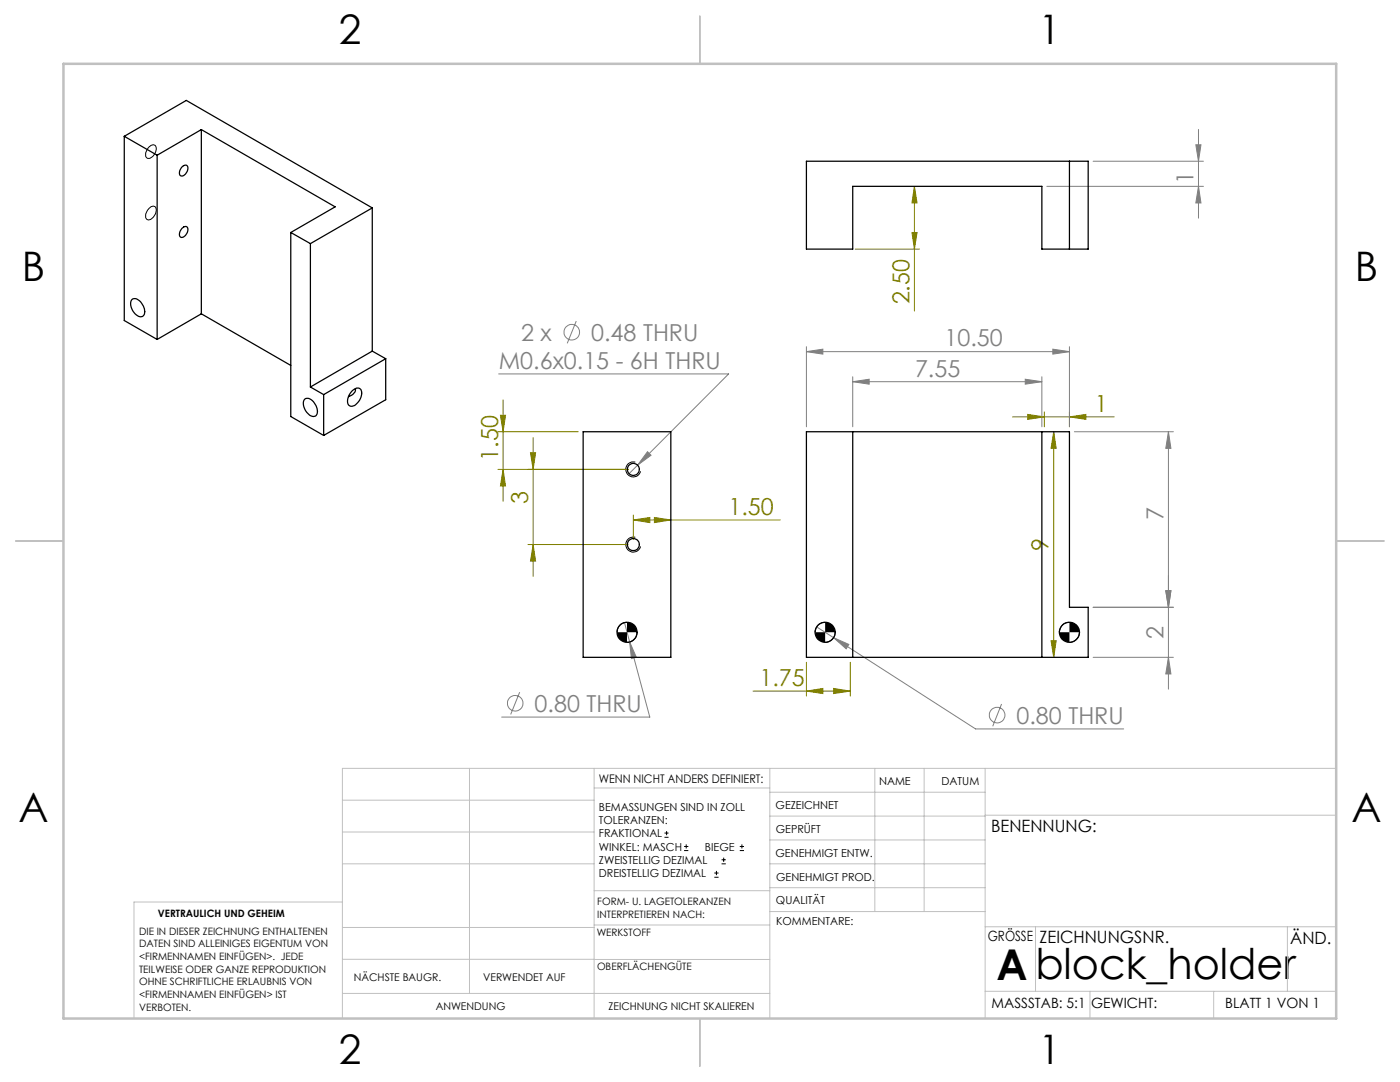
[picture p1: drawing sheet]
<svg xmlns="http://www.w3.org/2000/svg" width="279mm" height="216mm" viewBox="0 0 279 216" stroke-linecap="round" stroke-linejoin="round" font-family="sans-serif">
<g fill="none" stroke="#808080" stroke-width=".2">
<path d="M208.9 37.2h31.3M218.2 32.2h22M238.7 28.9h1l-.5 3.3zM239.2 37.2l.5 3.3h-1zM239.2 25.8v17.7M99.5 74.6h45.9l-19.8 19.9M115 64.1l-1.8 4.4M160.9 70.2l3.3-.5v1zM160.9 69.2v16M160.9 70.2h52.5M170.2 76.2l3.3-.5v1zM170.2 75.2v10"/>
<path d="M170.2 76.2h37.7M204.6 75.7l3.3 .5-3.3 .5zM207.9 75.2v10M210.1 69.7l3.3 .5-3.3 .5zM213.4 69.2v16M129.2 90.1l.7 .7-2.7 2zM214.4 86.1h19.8M233.2 86.1v51.4M233.2 86.1l.5 3.4h-1zM232.7 117.9h1l-.5 3.3zM103.7 138.1l-1.8 4.5M124.6 124.2l1.1 3.9"/>
<path d="M125.7 128.1l1.3 3.1-1 .2zM125.7 128.1l4 15h-29.6M163 125.1l3.4 2.1M166.4 127.2l3 1.4-.5 .9zM166.4 127.2l28.3 18.3h29.6M218.2 131.2h16M233.2 131.2l.5 3.3h-1zM234.2 121.2h-16M199.9 140.5l-1.8 4.4"/>
<circle cx="114.1" cy="66.3" r="1.56"/>
<circle cx="102.8" cy="140.3" r="1.55"/>
<circle cx="199" cy="142.7" r="1.55"/>
</g>
<g fill="none" stroke="#000" stroke-width=".2">
<path d="M29.8 29.2a.78 .78 0 0 1 1.1-.2 .78 .78 0 0 1 .2 1.1 1.51 1.51 0 0 1-1.8 1.4 1.66 1.66 0 0 1 .5-2.3zM29.8 41.5a.77 .77 0 0 1 1.1-.3 .77 .77 0 0 1 .2 1.1 1.57 1.57 0 0 1-1.8 1.5 1.66 1.66 0 0 1 .5-2.3zM126.8 92.2a1.5 1.5 0 0 0-1.8 1.1 1.5 1.5 0 0 0 1 1.8 1.5 1.5 0 0 0 1.8-1M126.8 107.2a1.51 1.51 0 0 0-1.9 1.1 1.51 1.51 0 0 0 1.1 1.8 1.51 1.51 0 0 0 1.8-1.1M125.1 124.2a1.92 1.92 0 0 0-1.9 2M127.1 126.2a2.04 2.04 0 0 1-2 2M164.7 124.2a1.98 1.98 0 0 0-2 2M166.7 126.2a2.04 2.04 0 0 1-2 2M213.4 124.2a1.98 1.98 0 0 0-2 2M215.4 126.2a2.04 2.04 0 0 1-2 2M132.6 167.1h.8M132.6 166.2h.8"/>
<path d="M133 165.8v.9M136.5 169.7h.9M136.5 168.9h.9M136.9 168.5v.8M142.6 175h.8M142.6 174.2h.8M143 173.8v.8M144 172.4h.9M144 171.6h.9M144.4 171.1v.9M147.6 169.7h.9M147.6 168.9h.9"/>
<path d="M148.1 168.5v.8"/>
</g>
<g fill="none" stroke="#808000" stroke-width=".2">
<path d="M182.5 37.2l.5 3.3h-1zM182.5 37.2v24.9M170.7 49.7h12.8M182 46.4h1l-.5 3.3zM100.4 79.8v20.2M99.4 93.7h26M99.4 86.1h16M99.9 82.9h1l-.5 3.2zM100.4 93.7l.5 3.3h-1zM105.9 90.3h1l-.5 3.4zM106.4 87.3v27.7M202.1 83.2h20.3"/>
<path d="M205.1 82.7l3.3 .5-3.3 .5zM208.4 82.2v3M210.3 86.1l.5 3.4h-1zM210.3 86.1v45.1M213.4 83.2l3.3-.5v1zM213.4 82.2v3M105.4 108.7h20M106.4 108.7l.5 3.3h-1zM126.4 103.8l3.3-.5v1zM126.4 102.8v4.9M126.4 103.8h29.3M130.6 103.3l3.3 .5-3.3 .5z"/>
<path d="M150.3 137.9h19.4M160.9 137.9l3.3-.5v1zM160.9 132.2v6.7M166.4 137.4l3.3 .5-3.3 .5zM169.7 132.2v6.7M209.8 127.8h1l-.5 3.4z"/>
</g>
<g fill="none" stroke="#c0c0c0" stroke-width=".2">
<path d="M68.3 159.7h50.3M93.7 153.3v44.9M118.6 153.3v49.9M118.6 157.2h35M153.6 153.3v49.9M153.6 158.1h43M174.6 153.3v28.6M184.4 153.3v28.6M196.6 153.3v49.9M266.7 153.3h-198.4v49.9M68.3 172.4h50.3M68.3 166h50.3"/>
<path d="M68.3 180h-41.6v23.2M118.6 177.7h35M153.6 167.6h43M153.6 162.8h43M153.6 172.4h43M153.6 177.1h43M196.6 162.7h70.1M68.3 198.2h85.3M68.3 191.4l85.3 .1M68.3 185.1h50.3M118.6 184.6h35M153.6 181.9h43"/>
<path d="M196.6 197.8h70.1M196.6 184.9h70.1M206.7 184.9v12.9M217.5 197.8v5.4M242.2 197.8v5.4M256.9 184.9v12.9"/>
</g>
<path d="M139.7 3.2v9.5M3.1 107.9h9.6M266.7 107.9h9.5M139.7 203.2v9.6" fill="none" stroke="#c0c0c0" stroke-width=".25"/>
<path d="M12.7 12.7h254v190.5h-254z" fill="none" stroke="#c0c0c0" stroke-width=".5"/>
<path d="M162.7 126.2a2.04 2.04 0 0 0 2 2v-2zM164.7 124.2v2h2a1.98 1.98 0 0 0-2-2zM211.4 126.2a2.04 2.04 0 0 0 2 2v-2zM213.4 124.2v2h2a1.98 1.98 0 0 0-2-2z" fill="#000"/>
<g fill="#808000">
<path d="M166.4 137.4l3.3 .5-3.3 .5zM160.9 137.9l3.3-.5v1zM130.6 103.3l3.3 .5-3.3 .5zM126.4 103.8l3.3-.5v1z"/>
<path d="M213.4 83.2l3.3-.5v1zM205.1 82.7l3.3 .5-3.3 .5z"/>
<path d="M182 46.4h1l-.5 3.3zM182.5 37.2l.5 3.3h-1zM106.4 108.7l.5 3.3h-1zM105.9 90.3h1l-.5 3.4zM100.4 93.7l.5 3.3h-1zM99.9 82.9h1l-.5 3.2z"/>
<path d="M210.3 86.1l.5 3.4h-1zM209.8 127.8h1l-.5 3.4z"/>
</g>
<g fill="#808080">
<path d="M166.4 127.2l2.5 2.3 .5-.9zM125.7 128.1l.3 3.3 1-.2zM129.2 90.1l-2 2.7 2.7-2z"/>
<path d="M170.2 76.2l3.3-.5v1zM204.6 75.7l3.3 .5-3.3 .5z"/>
<path d="M233.2 131.2l.5 3.3h-1zM232.7 117.9h1l-.5 3.3z"/>
<path d="M233.2 86.1l.5 3.4h-1zM232.7 117.9h1l-.5 3.3z"/>
<path d="M238.7 28.9h1l-.5 3.3zM239.2 37.2l.5 3.3h-1z"/>
<path d="M160.9 70.2l3.3-.5v1zM210.1 69.7l3.3 .5-3.3 .5z"/>
</g>
<path d="M123.2 126.2a1.98 1.98 0 0 0 1.9 2v-2zM125.1 124.2v2h2a1.98 1.98 0 0 0-2-2z" fill="#000"/>
<g fill="none" stroke="#000" stroke-width=".25">
<path d="M24.8 27.2l12.4-7.2 37.1 21.5M24.8 27.2l6.6 3.8M24.8 27.2v36.8l6.6 3.7M31.4 31v36.7M36.5 33.2a.61 .61 0 0 1 .8-.2 .61 .61 0 0 1 .2 .9 1.31 1.31 0 0 1-1.5 1.2 1.43 1.43 0 0 1 .5-1.9zM40.2 25.9l26.7 15.4-8.9 5.1M40.2 25.9l-8.8 5.1M40.2 25.9v36.7M160.9 32.2h56.3v17.5h-9.3v-12.5h-37.7v12.5h-9.3zM213.4 32.2v17.5M26.3 59.8a1.31 1.31 0 0 1 2 .7 2.17 2.17 0 0 1 .3 2.5 1.47 1.47 0 0 1-2-.9 2.26 2.26 0 0 1-.3-2.3zM36.3 45.6a.63 .63 0 0 1 .6-.4 .63 .63 0 0 1 .6 .5 1.4 1.4 0 0 1-1.5 1.6 1.29 1.29 0 0 1 .3-1.7z"/>
<path d="M58 46.4l3.9 2.2M58 46.4v36.7l6.6 3.8M61.9 48.6v28.6M74.3 41.5l-12.4 7.1M74.3 41.5v28.6M40.2 62.6l17.8 10.3M40.2 62.6l-8.8 5.1M60.9 79.6a1.65 1.65 0 0 1 2 1.1 1.71 1.71 0 0 1 0 2.3 2.25 2.25 0 0 1-2.3-2.1v-.8zM61.9 77.2l2.7 1.5M64.6 78.7v8.2M70.3 78a1.03 1.03 0 0 1 1.8 0 2.67 2.67 0 0 1-2 3.1 1.1 1.1 0 0 1-.6-1.7zM70.9 77.5a1.69 1.69 0 0 1-1.3 1.6"/>
<path d="M74.3 70.1l-12.4 7.1M74.3 70.1l2.7 1.5M77 71.6v8.2l-12.4 7.1M77 71.6l-12.4 7.1M116.4 86.1h17.5v45.1h-17.5zM160.9 86.1h52.5v35.1h3.8v10h-56.3zM170.2 86.1v45.1M207.9 86.1v45.1"/>
<circle cx="126.4" cy="93.7" r="1.2"/>
<circle cx="126.4" cy="108.7" r="1.2"/>
<circle cx="125.1" cy="126.2" r="2"/>
<circle cx="164.7" cy="126.2" r="2"/>
<circle cx="213.4" cy="126.2" r="2.01"/>
</g>
<text font-size="8.5" x="198.9" y="195.5">A block_holder</text>
<g font-size="8.1">
<text x="67.6" y="8.9">2</text>
<text x="207.3" y="8.9">1</text>
<text x="4.4" y="56.2">B</text>
<text x="270.4" y="56.2">B</text>
<text x="3.7" y="164.1">A</text>
<text x="269.7" y="164.1">A</text>
<text x="67.6" y="212.4">2</text>
<text x="207.3" y="212.4">1</text>
</g>
<g font-size="4.7" fill="#808080">
<text x="238.2" y="36.7" transform="rotate(-90 238.2 36.7)">1</text>
<text x="104" y="68">2 x</text>
<text x="118" y="68">0.48 THRU</text>
<text x="188.5" y="69.1">10.50</text>
<text x="99.5" y="73.6">M0.6x0.15 - 6H THRU</text>
<text x="182.6" y="75.1">7.55</text>
<text x="232.2" y="103.9" transform="rotate(-90 232.2 103.9)">7</text>
<text x="232.2" y="127.6" transform="rotate(-90 232.2 127.6)">2</text>
<text x="106.7" y="142">0.80 THRU</text>
<text x="202.9" y="144.4">0.80 THRU</text>
</g>
<g font-size="4.7" fill="#808000">
<text x="181.5" y="60.8" transform="rotate(-90 181.5 60.8)">2.50</text>
<text x="218.5" y="82.2">1</text>
<text x="99.4" y="91.9" transform="rotate(-90 99.4 91.9)">1.50</text>
<text x="105.4" y="100.5" transform="rotate(-90 105.4 100.5)">3</text>
<text x="145.4" y="102.7">1.50</text>
<text x="209.3" y="109.9" transform="rotate(-90 209.3 109.9)">9</text>
<text x="151.6" y="136.9">1.75</text>
</g>
<g font-size="3.4">
<text x="197.8" y="166">BENENNUNG:</text>
<text x="207.5" y="188.1">ZEICHNUNGSNR.</text>
<text x="257.5" y="188.3">ÄND.</text>
</g>
<g font-size="2.8">
<text x="197.1" y="187.8">GRÖSSE</text>
<text x="197.9" y="201.2">MASSSTAB: 5:1</text>
<text x="217.7" y="201.2">GEWICHT:</text>
<text x="244.5" y="201.1">BLATT 1 VON 1</text>
</g>
<text font-size="2.4" x="119.5" y="156.2">WENN NICHT ANDERS DEFINIERT:</text>
<g font-size="2.2">
<text x="119.5" y="161.8">BEMASSUNGEN SIND IN ZOLL</text>
<text x="154.8" y="161.4">GEZEICHNET</text>
<text x="175.4" y="156.6">NAME</text>
<text x="187.9" y="156.7">DATUM</text>
<text x="119.5" y="164.4">TOLERANZEN:</text>
<text x="119.5" y="167.1">FRAKTIONAL</text>
<text x="154.9" y="166.3">GEPRÜFT</text>
<text x="119.5" y="169.7">WINKEL: MASCH</text>
<text x="119.5" y="172.4">ZWEISTELLIG DEZIMAL</text>
<text x="140.7" y="169.7">BIEGE</text>
<text x="154.8" y="171">GENEHMIGT ENTW.</text>
<text x="119.5" y="175">DREISTELLIG DEZIMAL</text>
<text x="154.9" y="175.7">GENEHMIGT PROD.</text>
<text x="154.9" y="180.4">QUALITÄT</text>
<text x="154.9" y="184.6">KOMMENTARE:</text>
</g>
<g font-size="2.1">
<text x="70.6" y="195.7">NÄCHSTE BAUGR.</text>
<text x="96.4" y="195.7">VERWENDET AUF</text>
<text x="86.9" y="201.5">ANWENDUNG</text>
<text x="121.5" y="201.6">ZEICHNUNG NICHT SKALIEREN</text>
</g>
<g font-size="2">
<text x="31.5" y="182.9">VERTRAULICH UND GEHEIM</text>
<text x="119.2" y="180.6">FORM- U. LAGETOLERANZEN</text>
<text x="119.2" y="183.1">INTERPRETIEREN NACH:</text>
<text x="27.8" y="186.5">DIE IN DIESER ZEICHNUNG ENTHALTENEN</text>
<text x="27.8" y="189">DATEN SIND ALLEINIGES EIGENTUM VON</text>
<text x="27.8" y="191.6">&lt;FIRMENNAMEN EINFÜGEN&gt;. JEDE</text>
<text x="119.1" y="186.7">WERKSTOFF</text>
<text x="27.8" y="194.1">TEILWEISE ODER GANZE REPRODUKTION</text>
<text x="27.8" y="196.6">OHNE SCHRIFTLICHE ERLAUBNIS VON</text>
<text x="119.2" y="193.5">OBERFLÄCHENGÜTE</text>
<text x="27.8" y="199.1">&lt;FIRMENNAMEN EINFÜGEN&gt; IST</text>
<text x="27.8" y="201.7">VERBOTEN.</text>
</g>
</svg>
